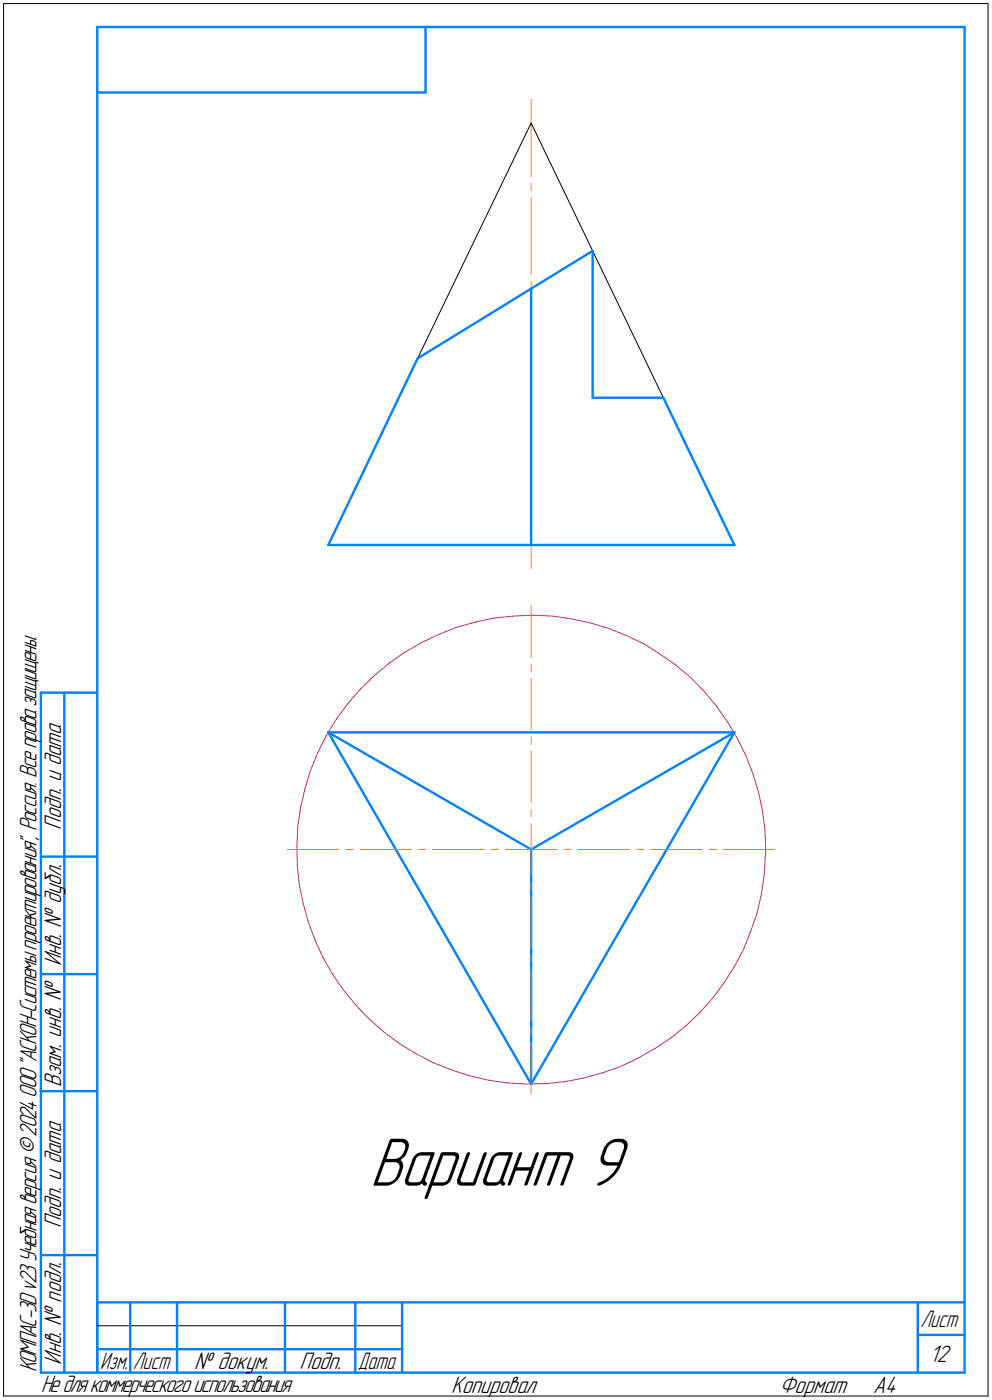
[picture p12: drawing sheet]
<svg xmlns="http://www.w3.org/2000/svg" width="212mm" height="299mm" viewBox="0 0 212 299" stroke-linecap="round" stroke-linejoin="round" font-family="sans-serif">
<g fill="none" stroke="#0080ff" stroke-width=".51">
<path d="M20.7 5.8v287zM20.7 5.8h185zM20.7 19.7h70.1zM90.8 5.8v13.9zM205.7 5.8v287zM126.4 53.5v31.3zM89.1 76.5l-19.1 39.7zM89.1 76.5l37.3-23zM113.3 61.6v54.6zM126.4 84.8h15.1zM141.5 84.8l15.1 31.4zM70 116.2h86.6z"/>
<path d="M8.7 147.7v145.1zM8.7 147.7h12zM13.7 147.7v145.1zM70 156.2h86.6zM70 156.2l43.3 75zM70 156.2l43.3 25zM156.6 156.2l-43.3 75zM8.7 182.7h12zM113.3 181.2l43.3-25zM113.3 181.2v50zM8.7 207.8h12zM8.7 232.7h12z"/>
<path d="M8.7 267.7h12zM20.7 277.8h185zM20.7 277.8v15zM27.8 277.8v15zM37.8 277.8v15zM60.8 277.8v15zM75.8 277.8v15zM85.8 277.8v15zM195.7 277.8v15zM8.7 292.8h12zM20.7 292.8h185zM20.7 287.8h7.1z"/>
<path d="M27.8 287.8h10zM37.8 287.8h23zM60.8 287.8h15zM75.8 287.8h10zM195.7 284.7h10z"/>
</g>
<g fill="none" stroke="#ff8000" stroke-width=".21">
<path d="M113.3 39.1v1.5zM113.3 21.3v16.3zM113.3 42.2v16.3zM113.3 63v16.4zM113.3 60v1.6zM113.3 83.9v16.4zM113.3 80.9v1.6zM113.3 104.8v16.4zM113.3 101.9v1.4zM113.3 129.2v11zM113.3 141.7v1.6zM113.3 144.7v11z"/>
<path d="M113.3 157.2v1.5zM113.3 160.2v11zM113.3 172.7v1.5zM113.3 175.8v5.4zM61.3 181.2h11zM73.8 181.2h1.5zM76.8 181.2h11zM89.3 181.2h1.5zM92.3 181.2h11zM104.8 181.2h1.5zM107.8 181.2h5.5zM113.3 191.3v11z"/>
<path d="M113.3 188.2v1.5zM113.3 181.2v5.5zM113.3 181.2h5.5zM120.3 181.2h1.5zM123.3 181.2h11zM135.8 181.2h1.5zM138.8 181.2h11zM151.3 181.2h1.5zM154.3 181.2h11zM113.3 219.2v1.5zM113.3 206.8v11zM113.3 203.7v1.5z"/>
<path d="M113.3 222.2v11.1z"/>
</g>
<g fill="none" stroke="#c52b79" stroke-width=".21">
<path d="M86.4 139.1l3.5-2zM89.9 137.1l3.7-1.8zM93.6 135.3l3.9-1.5zM97.5 133.8l3.9-1.1zM101.4 132.7l4-.9zM105.4 131.8l4.2-.4zM109.6 131.4l4-.2zM113.6 131.2l4.2 .2zM117.8 131.4l4 .6zM121.8 132l4 .8zM125.8 132.8l4 1.2zM129.8 134l3.8 1.6z"/>
<path d="M133.6 135.6l3.7 1.7zM137.3 137.3l3.5 2.2zM140.8 139.5l3.4 2.4zM69.6 156.9l-1.9 3.7zM71.7 153.4l-2.1 3.5zM74.2 150.1l-2.5 3.3zM76.9 147l2.9-2.9zM76.9 147l-2.7 3.1zM79.8 144.1l3.2-2.6zM83 141.5l3.4-2.4zM144.2 141.9l3.1 2.6zM147.3 144.5l2.9 3z"/>
<path d="M150.2 147.5l2.6 3.1zM152.8 150.6l2.4 3.4zM155.2 154l2.1 3.6zM157.3 157.6l1.8 3.6zM63.5 176.4l-.2 4.1zM64.1 172.4l-.6 4zM65 168.3l-.9 4.1zM66.2 164.4l-1.2 3.9zM67.7 160.6l-1.5 3.8zM159.1 161.2l1.5 3.9zM160.6 165.1l1.2 3.9zM161.8 169l.8 4.1z"/>
<path d="M162.6 173.1l.6 4zM163.2 177.1l.1 4.1zM63.3 180.5l.1 4.2zM63.4 184.7l.4 4zM63.8 188.7l.9 4.1zM64.7 192.8l1.1 4zM65.8 196.8l1.4 3.8zM160.1 198.7l-1.5 3.8zM161.5 194.8l-1.4 3.9zM162.4 190.8l-.9 4zM163 186.7l-.6 4.1zM163.2 182.6l-.2 4.1z"/>
<path d="M163.3 181.2l-.1 1.4zM67.2 200.6l1.7 3.7zM68.9 204.3l2.1 3.6zM71 207.9l2.3 3.3zM73.3 211.2l2.6 3.3zM75.9 214.5l2.9 2.9zM78.8 217.4l3.1 2.7zM146.2 218.9l3.1-2.9zM152 212.9l-2.7 3.1zM154.4 209.6l-2.4 3.3zM156.6 206.2l-2.2 3.4zM158.6 202.5l-2 3.7z"/>
<path d="M81.9 220.1l3.3 2.5zM85.2 222.6l3.4 2.1zM88.6 224.7l3.8 2zM92.4 226.7l3.8 1.5zM96.2 228.2l3.9 1.2zM100.1 229.4l4 1zM104.1 230.4l4 .6zM108.1 231l4.2 .2zM112.3 231.2l4-.1zM116.3 231.1l4.2-.4zM120.5 230.7l4-.7zM124.5 230l3.9-1.1z"/>
<path d="M128.4 228.9l3.9-1.4zM132.3 227.5l3.8-1.8zM136.1 225.7l3.5-2zM139.6 223.7l3.5-2.3zM143.1 221.4l3.1-2.5z"/>
</g>
<path d="M.8 .8v297zM.8 .8h209.9zM210.7 .8v297zM113.3 26.2l-24.2 50.3zM113.3 26.2l13.1 27.3zM126.4 53.5l15.1 31.3zM.8 297.8h209.9zM20.7 282.8h65.1z" fill="none" stroke="#000" stroke-width=".21"/>
<path d="M78.8 241.7h56.3zM78.8 241.8h56.3zM78.8 241.9h56.3zM78.8 242h56.3zM78.8 242.1h56.3zM78.8 242.1h56.3zM78.8 242.2h56.3zM78.8 242.3h56.3zM78.8 242.4h56.3zM78.8 242.5h56.3zM78.8 242.6h56.3zM78.8 242.7h56.3zM78.8 242.7h56.3zM78.8 242.8h56.3zM78.8 242.9h56.3zM78.8 243h56.3zM78.8 243.1h56.3zM78.8 243.2h56.3zM78.8 243.2h56.3zM78.8 243.3h56.3zM78.8 243.4h56.3zM78.8 243.5h56.3zM78.8 243.6h56.3zM78.8 243.7h56.3zM78.8 243.8h56.3zM78.8 243.8h56.3zM78.8 243.9h56.3zM78.8 244h56.3zM78.8 244.1h56.3zM78.8 244.2h56.3zM78.8 244.3h56.3zM78.8 244.3h56.3zM78.8 244.4h56.3zM78.8 244.5h56.3zM78.8 244.6h56.3zM78.8 244.7h56.3zM78.8 244.8h56.3zM78.8 244.9h56.3zM78.8 244.9h56.3zM78.8 245h56.3zM78.8 245.1h56.3zM78.8 245.2h56.3zM78.8 245.3h56.3zM78.8 245.4h56.3zM78.8 245.4h56.3zM78.8 245.5h56.3zM78.8 245.6h56.3zM78.8 245.7h56.3zM78.8 245.8h56.3zM78.8 245.9h56.3zM78.8 246h56.3zM78.8 246h56.3zM78.8 246.1h56.3zM78.8 246.2h56.3zM78.8 246.3h56.3zM78.8 246.4h56.3zM78.8 246.5h56.3zM78.8 246.5h56.3zM78.8 246.6h56.3zM78.8 246.7h56.3zM78.8 246.8h56.3zM78.8 246.9h56.3zM78.8 247h56.3zM78.8 247.1h56.3zM78.8 247.1h56.3zM78.8 247.2h56.3zM78.8 247.3h56.3zM78.8 247.4h56.3zM78.8 247.5h56.3zM78.8 247.6h56.3zM78.8 247.6h56.3zM78.8 247.7h56.3zM78.8 247.8h56.3zM78.8 247.9h56.3zM78.8 248h56.3zM78.8 248.1h56.3zM78.8 248.2h56.3zM78.8 248.2h56.3zM78.8 248.3h56.3zM78.8 248.4h56.3zM78.8 248.5h56.3zM78.8 248.6h56.3zM78.8 248.7h56.3zM78.8 248.8h56.3zM78.8 248.8h56.3zM78.8 248.9h56.3zM78.8 249h56.3zM78.8 249.1h56.3zM78.8 249.2h56.3zM78.8 249.3h56.3zM78.8 249.3h56.3zM78.8 249.4h56.3zM78.8 249.5h56.3zM78.8 249.6h56.3zM78.8 249.7h56.3zM78.8 249.8h56.3zM78.8 249.9h56.3zM78.8 249.9h56.3zM78.8 250h56.3zM78.8 250.1h56.3zM78.8 250.2h56.3zM78.8 250.3h56.3zM78.8 250.4h56.3zM78.8 250.4h56.3zM78.8 250.5h56.3zM78.8 250.6h56.3zM78.8 250.7h56.3zM78.8 250.8h56.3zM78.8 250.9h56.3zM78.8 251h56.3zM78.8 251h56.3zM78.8 251.1h56.3zM78.8 251.2h56.3zM78.8 251.3h56.3zM78.8 251.4h56.3zM78.8 251.5h56.3zM78.8 251.5h56.3zM78.8 251.6h56.3zM78.8 251.7h56.3zM78.8 251.8h56.3zM78.8 251.9h56.3zM78.8 252h56.3zM78.8 252.1h56.3zM78.8 252.1h56.3zM78.8 252.2h56.3zM78.8 252.3h56.3zM78.8 252.4h56.3zM78.8 252.5h56.3zM78.8 252.6h56.3zM78.8 252.6h56.3zM78.8 252.7h56.3zM78.8 252.8h56.3zM78.8 252.9h56.3zM78.8 253h56.3zM78.8 253.1h56.3zM78.8 253.2h56.3zM78.8 253.2h56.3zM78.8 253.3h56.3zM78.8 253.4h56.3zM78.8 253.5h56.3zM78.8 253.6h56.3zM78.8 253.7h56.3zM78.8 253.7h56.3zM78.8 253.8h56.3zM78.8 253.9h56.3zM78.8 254h56.3zM78.8 254.1h56.3zM78.8 254.2h56.3zM78.8 254.3h56.3zM78.8 254.3h56.3zM78.8 254.4h56.3zM78.8 254.5h56.3zM78.8 254.6h56.3zM78.8 254.7h56.3zM78.8 254.8h56.3zM78.8 254.8h56.3zM78.8 254.9h56.3zM78.8 255h56.3zM78.8 255.1h56.3zM78.8 255.2h56.3zM78.8 255.3h56.3zM78.8 255.4h56.3zM78.8 255.4h56.3zM78.8 255.5h56.3zM78.8 255.6h56.3zM78.8 255.7h56.3zM78.8 255.8h56.3zM78.8 255.9h56.3z" fill="#fff" stroke="#fff" stroke-width=".21"/>
<text font-size="15.6" x="78.9" y="252.9">Вариант 9</text>
<g font-size="5.4">
<text x="13" y="177" transform="rotate(-90 13 177)">Подп. и дата</text>
<text x="13" y="206.1" transform="rotate(-90 13 206.1)">Инв. № дубл.</text>
<text x="13" y="231.8" transform="rotate(-90 13 231.8)">Взам. инв. №</text>
<text x="13" y="262" transform="rotate(-90 13 262)">Подп. и дата</text>
<text x="7.7" y="292.8" transform="rotate(-90 7.7 292.8)">КОМПАС-3Dv23Учебнаяверсия©2024ООО&quot;АСКОН-Системыпроектирования&quot;, Россия. Всеправазащищены.</text>
<text x="13" y="291.1" transform="rotate(-90 13 291.1)">Инв. № подл.</text>
<text x="41.4" y="292">№ докум.</text>
<text x="63.9" y="292">Подп.</text>
<text x="198.3" y="290.5">12</text>
<text x="8.8" y="297">Недлякоммерческогоиспользования</text>
<text x="96.3" y="297">Копировал</text>
<text x="166.2" y="297">Формат</text>
<text x="186.3" y="297">A4</text>
</g>
<g font-size="5.3">
<text x="196.4" y="283">Лист</text>
<text x="21.4" y="292">Изм.</text>
<text x="28.4" y="292">Лист</text>
<text x="76.4" y="292">Дата</text>
</g>
</svg>
